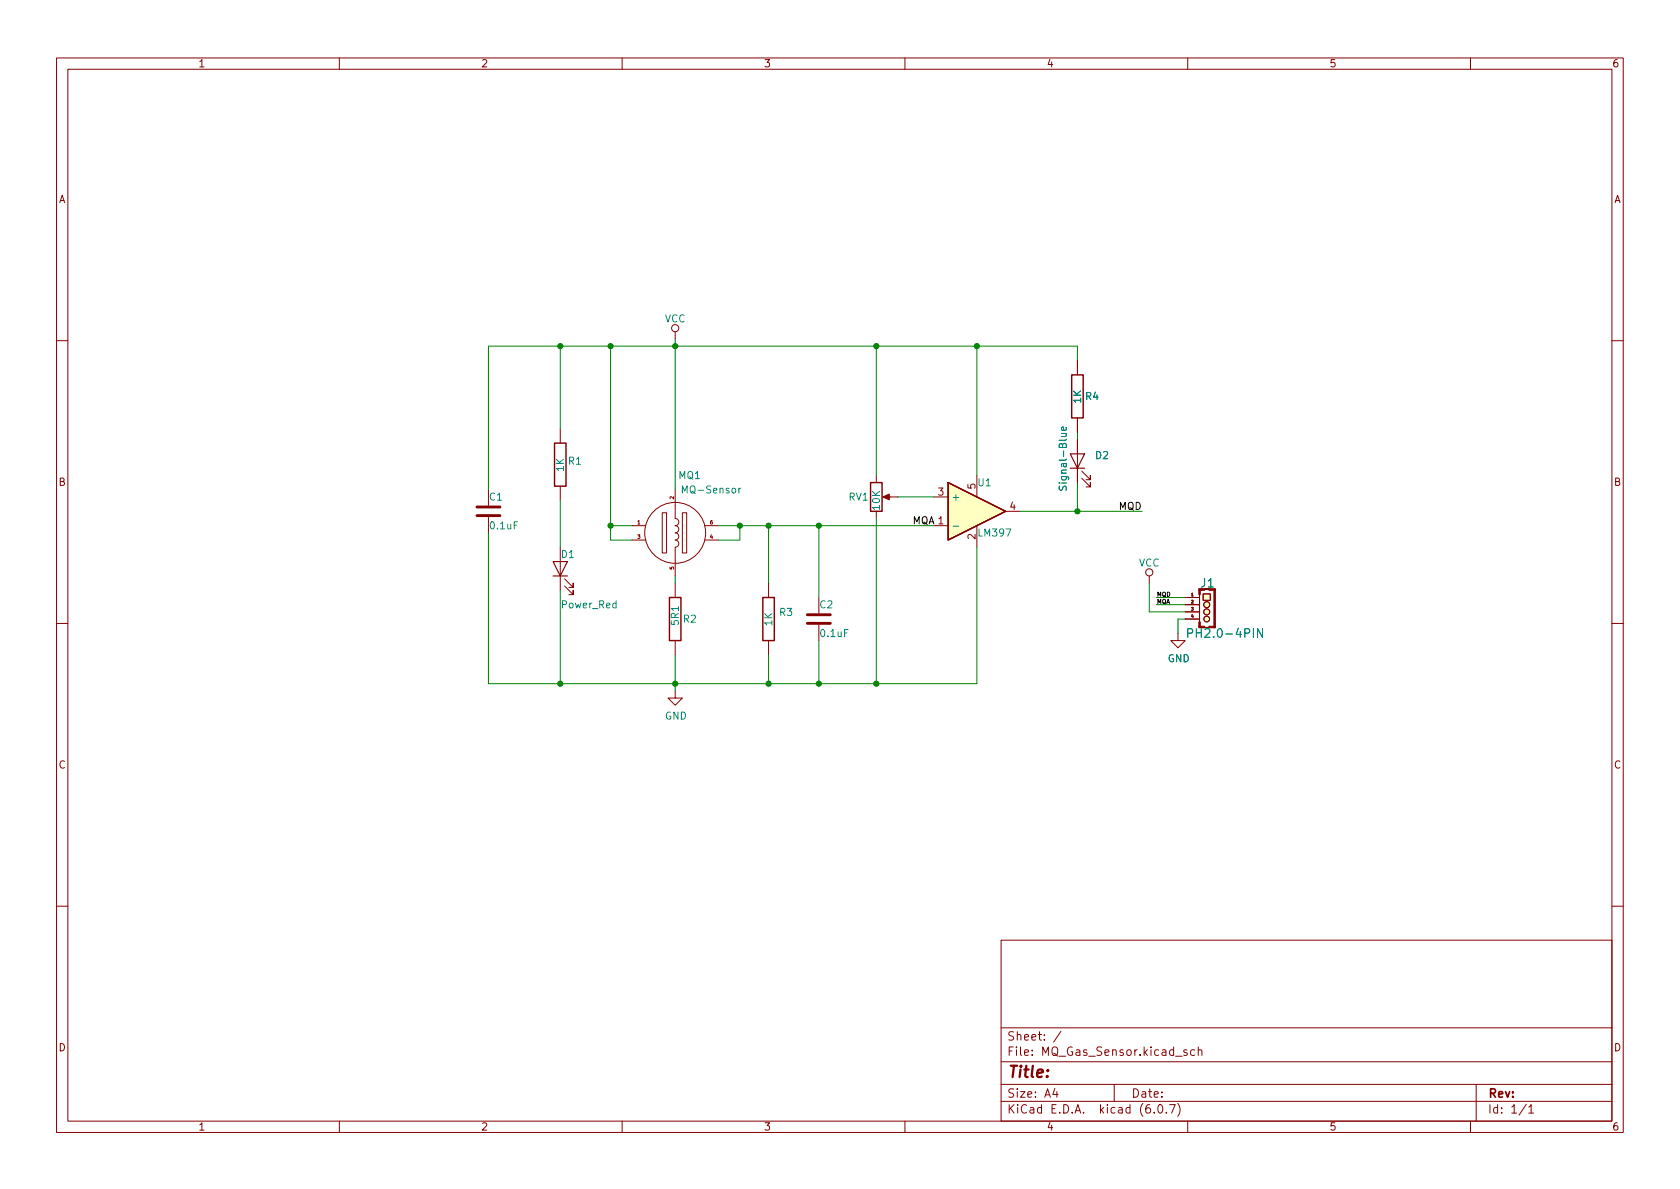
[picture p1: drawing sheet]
<svg xmlns="http://www.w3.org/2000/svg" width="297mm" height="210mm" viewBox="0 0 297 210" stroke-linecap="round" stroke-linejoin="round" font-family="sans-serif">
<g fill="none" stroke="#840000" stroke-width=".18">
<path d="M10 10.2h277v190.1h-277zM12 12.2h273v186.1h-273zM60 10.2v2M110 10.2v2M160 10.2v2M210 10.2v2M260 10.2v2M119.4 58.7v1.2M10 60.2h2M99.1 75.8v2.6M190.5 63.7v2.6M190.5 73.9v2.5"/>
<path d="M190.5 77.7v7.6M285 60.2h2M86.4 86.6v2.8M86.4 91.4v2.8M99.1 86v2.5M99.1 96.8v7.6M111.8 93h2.4M111.8 95.5h2.4M117.1 90.7h.8v7.1h-.8zM119.4 86.6v5.1a.64 .64 0 0 1 .6 .6 .64 .64 0 0 1-.6 .7 .64 .64 0 0 1 .6 .6 .64 .64 0 0 1-.6 .6 .64 .64 0 0 1 .6 .7 .64 .64 0 0 1-.6 .6 .64 .64 0 0 1 .6 .6 .64 .64 0 0 1-.6 .7v5M120.6 90.7h.8v7.1h-.8zM124.6 93h2.4"/>
<path d="M124.6 95.5h2.4M154.9 84.1v1.2M154.9 90.4v1.3M156.5 87.9h2.2M165.1 93h2.5M165.1 87.9h2.5M172.7 84.1v3.8M172.7 93v3.8M177.8 90.4h2.5M191.3 84.6l1.5 1.5v-.8v.8h-.8M191.3 83.3l1.5 1.5v-.7v.7h-.8M10 110.2h2"/>
<path d="M99.8 103.6l1.5 1.6v-.8v.8h-.7M99.8 102.4l1.5 1.5v-.8v.8h-.7M119.4 103.1v2.6M119.4 113.3v2.5M135.9 103.1v2.6M135.9 113.3v2.5M144.8 105.7v2.8M144.8 110.5v2.8M203.2 101.8v1.3M208.3 112v1.3h1.2l-1.2 1.2-1.3-1.2h1.3M209.5 105.7h2.6M209.5 106.9h2.6"/>
<path d="M209.5 108.2h2.6M209.5 109.5h2.6M212.1 104.1h2.7v6.9h-2.7zM212.1 105.2v4.8M212.7 105h1.3v1.2h-1.3zM285 110.2h2M119.4 122.2v1.2h1.2l-1.2 1.3-1.3-1.3h1.3M10 160.2h2M177 166.3h108v32h-108zM285 160.2h2M60 198.3v2M110 198.3v2"/>
<path d="M160 198.3v2M177 194.8h108M177 191.8h108M177 187.8h108M177 181.8h108M186.5 192.5l-.4 1h1M186.9 193v1M187.6 182.4l-1.3 1.9M197 191.8v3M204.1 196.7v.1M204.9 195.4l.2-.1a.81 .81 0 0 1 .6 .7 .81 .81 0 0 1-.3 .8h-.2a.81 .81 0 0 1-.6-.6 .81 .81 0 0 1 .3-.8zM206.2 196.7v.1"/>
<path d="M206.8 195.3h1l-.7 1.5M208.2 195.1a1.72 1.72 0 0 1 0 2.3M209.9 185.7l-.4-.1-.2 .2 .1 .3 .5 .1v.4h-.6M210 198.3v2M211.2 185.7l-.4-.1-.3 .3v.4l.1 .3h.6M211.9 185.8l.2-.2 .3 .1 .1 .9M211.9 185.1v1.5M260 198.3v2M261 191.8v6.5M269.9 195.3l-1.3 1.9M270.3 195.8l.4-.5v1.5M270.3 196.8h.9"/>
<circle cx="119.4" cy="58" r=".63"/>
<circle cx="119.4" cy="94.2" r="5.4"/>
<circle cx="203.2" cy="101.2" r=".63"/>
<circle cx="213.4" cy="106.9" r=".53"/>
<circle cx="213.4" cy="108.2" r=".53"/>
<circle cx="213.4" cy="109.5" r=".51"/>
</g>
<path d="M84.3 91.2h4.1M84.3 89.7h4.1M142.7 110.2h4.1M142.7 108.7h4.1" fill="none" stroke="#840000" stroke-width=".51"/>
<path d="M97.8 99.3h2.5l-1.2 2.5zM189.2 80.3h2.6l-1.3 2.5zM189.2 82.8h2.6M97.8 101.8h2.5" fill="none" stroke="#840000" stroke-width=".2"/>
<path d="M98 78.4h2.1v7.6h-2.1zM189.5 66.3h2v7.6h-2zM153.9 85.3h2.1v5.1h-2.1zM167.6 85.3l10.2 5.1-10.2 5.1zM118.4 105.7h2v7.6h-2zM134.9 105.7h2v7.6h-2z" fill="none" stroke="#840000" stroke-width=".25"/>
<path d="M188.5 75.6v.3l-.1 .2-.7-.1v-.4l.3-.1 .1 .6M131 86.3l-.4 .3M168.5 93h1M187.3 86v.4l.1 .2h.3l.3-.5 .3-.1 .2 .2v.5M210 112l.7-.1 .2-.2-.1-.4-.2-.1h-.6v1.5M223.2 111.2v1.5l-.9-1.5v1.5" fill="none" stroke="#008484" stroke-width=".18"/>
<g fill="#ffffc2" stroke="#ffffc2" stroke-width=".18">
<path d="M167.6 85.3l10.2 5.1-10.2 5.1z"/>
<path d="M212.7 105h1.3v1.2h-1.3z"/>
<circle cx="213.4" cy="109.5" r=".51"/>
<circle cx="213.4" cy="108.2" r=".53"/>
<circle cx="213.4" cy="106.9" r=".53"/>
</g>
<g fill="#840000" stroke="#840000" stroke-width=".18">
<path d="M156.1 87.9l1.1-.5v1z"/>
<path d="M214.6 104.1h.3v6.9h-.3z"/>
<path d="M213.7 104.1h1.2v.3h-1.2z"/>
<path d="M212 110h.2v.9h-.2z"/>
<path d="M212 104.1h.2v1.1h-.2z"/>
</g>
<g fill="none" stroke="#008400" stroke-width=".18">
<path d="M119.4 59.9v26.7M99.1 61.2v14.6M107.9 61.2v34.3h3.9M154.9 61.2v22.9M172.7 61.2v22.9M190.5 63.7v-2.5h-104.1v25.4M190.5 76.4v1.3M86.4 94.2v26.7h86.3v-24.1M99.1 88.5v8.3M107.9 93h3.9M127 93h38.1M130.8 93v2.5h-3.8"/>
<path d="M135.9 93v10.1M144.8 93v12.7M154.9 91.7v29.2M158.7 87.9h6.4M180.3 90.4h21.6M190.5 85.3v5.1M99.1 104.4v16.5M119.4 101.8v1.3M119.4 115.8v6.4M135.9 115.8v5.1M144.8 113.3v7.6M203.2 103.1v5.1h6.3"/>
<path d="M204.5 106.9h5M204.5 105.7h5M209.5 109.5h-1.2v2.5"/>
</g>
<g fill="#008400" stroke="#008400" stroke-width=".18">
<circle cx="99.1" cy="61.2" r=".46"/>
<circle cx="119.4" cy="120.9" r=".46"/>
<circle cx="107.9" cy="93" r=".46"/>
<circle cx="107.9" cy="61.2" r=".46"/>
<circle cx="119.4" cy="61.2" r=".46"/>
<circle cx="130.8" cy="93" r=".46"/>
<circle cx="99.1" cy="120.9" r=".46"/>
<circle cx="135.9" cy="93" r=".46"/>
<circle cx="135.9" cy="120.9" r=".46"/>
<circle cx="154.9" cy="61.2" r=".46"/>
<circle cx="144.8" cy="93" r=".46"/>
<circle cx="144.8" cy="120.9" r=".46"/>
<circle cx="154.9" cy="120.9" r=".46"/>
<circle cx="172.7" cy="61.2" r=".46"/>
<circle cx="190.5" cy="90.4" r=".46"/>
</g>
<text font-size="2.8" fill="#840000" x="178" y="190.6">Title:</text>
<g font-size="2.1" fill="#008484">
<text x="212.3" y="103.9">J1</text>
<text x="211" y="112.8">PH2.0-4PIN</text>
</g>
<g font-size="2.1" fill="#840000">
<text x="178" y="184">Sheet: /</text>
<text x="178" y="186.7">File: MQ_Gas_Sensor.kicad_sch</text>
<text x="178" y="196.9">KiCad E.D.A. kicad (6.0.7)</text>
<text x="178" y="194.1">Size: A4</text>
<text x="200" y="194.1">Date:</text>
<text x="263" y="194.1">Rev:</text>
<text x="263" y="196.9">Id: 1/1</text>
</g>
<g font-size="1.8" fill="#840000">
<text x="35" y="11.9">1</text>
<text x="85" y="11.9">2</text>
<text x="135" y="11.9">3</text>
<text x="185" y="11.9">4</text>
<text x="235" y="11.9">5</text>
<text x="285" y="11.9">6</text>
<text x="10.3" y="35.9">A</text>
<text x="285.3" y="35.9">A</text>
<text x="10.3" y="85.9">B</text>
<text x="165.9" y="87.6">3</text>
<text x="172.5" y="86.5" transform="rotate(-90 172.5 86.5)">5</text>
<text x="285.3" y="85.9">B</text>
<text x="172.5" y="95.4" transform="rotate(-90 172.5 95.4)">2</text>
<text x="178.6" y="90.2">4</text>
<text x="10.3" y="135.9">C</text>
<text x="285.3" y="135.9">C</text>
<text x="10.3" y="185.9">D</text>
<text x="285.3" y="185.9">D</text>
<text x="35" y="199.9">1</text>
<text x="85" y="199.9">2</text>
<text x="135" y="199.9">3</text>
<text x="185" y="199.9">4</text>
<text x="235" y="199.9">5</text>
<text x="285" y="199.9">6</text>
</g>
<g font-size="1.8" fill="#008484">
<text x="117.5" y="57">VCC</text>
<text x="191.1" y="71.3" transform="rotate(-90 191.1 71.3)">1K</text>
<text x="192" y="70.7">R4</text>
<text x="99.7" y="83.3" transform="rotate(-90 99.7 83.3)">1K</text>
<text x="100.5" y="82.2">R1</text>
<text x="193.7" y="81.2">D2</text>
<text x="86.5" y="88.5">C1</text>
<text x="120" y="84.7">MQ1</text>
<text x="121" y="87.2">MQ-Sensor</text>
<text x="150.1" y="88.5">RV1</text>
<text x="168.1" y="88.5">+</text>
<text x="172.9" y="86">U1</text>
<text x="188.6" y="86" transform="rotate(-90 188.6 86)">Signal-Blue</text>
<text x="86.8" y="93.6">0.1uF</text>
<text x="155.6" y="90.1" transform="rotate(-90 155.6 90.1)">10K</text>
<text x="173.1" y="94.9">LM397</text>
<text x="99.2" y="98.7">D1</text>
<text x="201.3" y="100.2">VCC</text>
<text x="99.4" y="107.6">Power_Red</text>
<text x="145" y="107.6">C2</text>
<text x="120" y="110.5" transform="rotate(-90 120 110.5)">5R1</text>
<text x="120.8" y="110.1">R2</text>
<text x="136.5" y="110.6" transform="rotate(-90 136.5 110.6)">1K</text>
<text x="137.9" y="108.9">R3</text>
<text x="145.2" y="112.6">0.1uF</text>
<text x="206.4" y="117.1">GND</text>
<text x="117.5" y="127.2">GND</text>
</g>
<g font-size="1.8">
<text x="161.3" y="92.7">MQA 1</text>
<text x="197.8" y="90.2">MQD</text>
</g>
<g font-size="1.1">
<text x="204.5" y="106.8">MQA</text>
<text x="204.5" y="105.5">MQD</text>
</g>
<g font-size=".9" fill="#840000">
<text x="119.1" y="88.3" transform="rotate(-90 119.1 88.3)">2</text>
<text x="112.7" y="92.7">1</text>
<text x="112.7" y="95.2">3</text>
<text x="125.5" y="95.2">4</text>
<text x="125.5" y="92.7">6</text>
<text x="119.1" y="100.7" transform="rotate(-90 119.1 100.7)">5</text>
</g>
<g font-size=".7" fill="#840000">
<text x="210.6" y="105.4">1</text>
<text x="210.6" y="106.7">2</text>
<text x="210.6" y="107.9">3</text>
<text x="210.6" y="109.2">4</text>
</g>
</svg>
